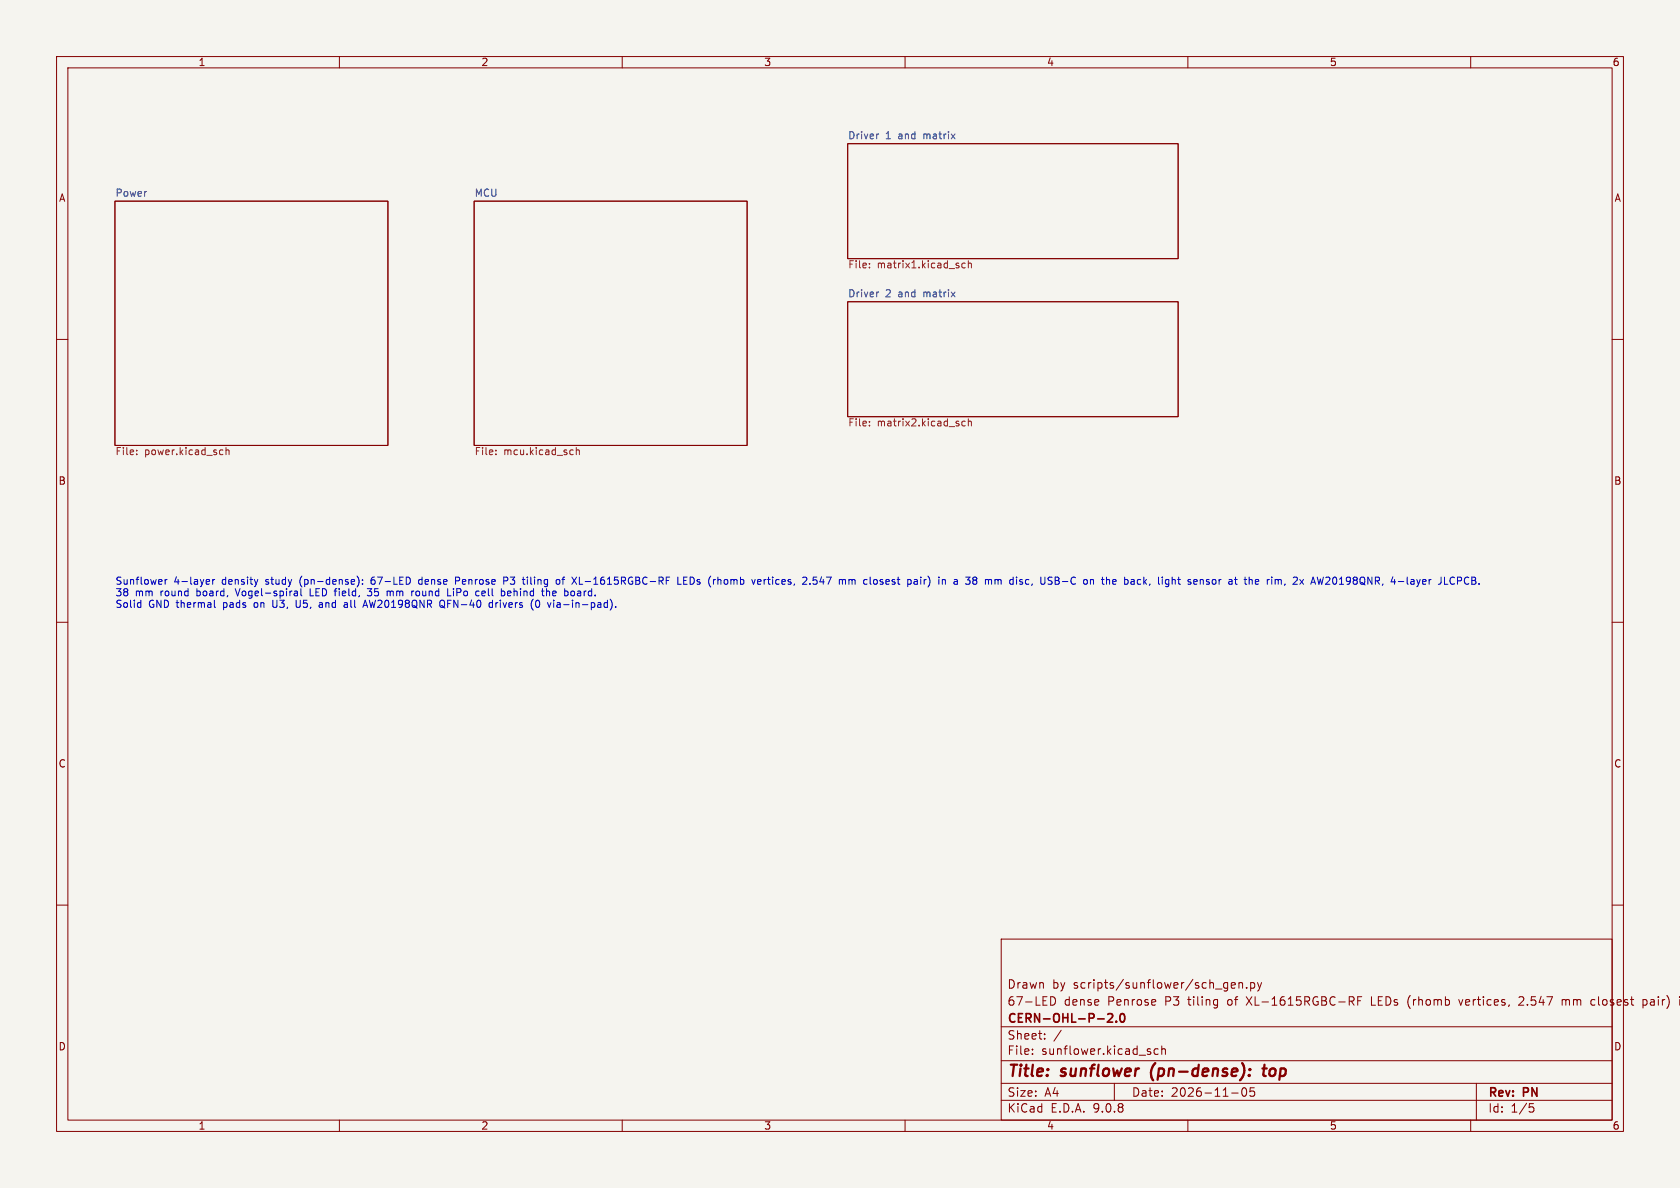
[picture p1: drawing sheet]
<svg xmlns="http://www.w3.org/2000/svg" width="297mm" height="210mm" viewBox="0 0 297 210" stroke-linecap="round" stroke-linejoin="round" font-family="sans-serif">
<path d="M0 0h297v210h-297z" fill="#f5f4ef" stroke="#f5f4ef" stroke-width=".18"/>
<g fill="none" stroke="#840000" stroke-width=".18">
<path d="M10 10h277v190h-277zM12 12h273v186h-273zM60 10v2M110 10v2M160 10v2M210 10v2M260 10v2M20.3 35.6h48.3v43.1h-48.3zM83.8 35.6h48.3v43.1h-48.3zM149.9 25.4h58.4v20.3h-58.4zM149.9 53.3h58.4v20.4h-58.4zM10 60h2"/>
<path d="M285 60h2M10 110h2M285 110h2M10 160h2M177 166h108v32h-108zM185.7 176.2a.76 .76 0 0 1 .9 .7 .76 .76 0 0 1-.9 .8zM204.2 176.8l.1 .3-.7 .1M217.7 174.2l.7-.1-.1-.3-.4-.1-.2 .2v.7h.6M219 173.8l.2-.1 .4 .1 .1 .9M219 173.7v1M220.4 174.6v.1M221.1 173.8l.4-.1 .3 .3v.4l-.1 .2h-.6"/>
<path d="M221.1 173.7v1.5M222.3 173.7l.4 1M222.7 174.7l-.2 .4-.2 .1M223 173.7l-.3 1M238.5 176.2h.6l.3 .3-.2 .4-.7 .1M238.9 177l.5 .7M240 176.9h.5M240.7 176.2h-.7v1.5M242.5 176.2v1.5h.7M249.1 176.3l-.2 .7 .2 1M257.9 176.7l.3 1 .4-1M269.1 176.2l-.6 .1"/>
<path d="M269.3 176.8l-.8 .9h.9M276.2 176.7v1M276.2 176.8l.4-.1 .2 .2M276.8 176.9v.8M276.9 176.8l-.1 .1M281.4 177.6h.6M281.4 176.8h.6M285 160h2M290.5 176.8l.4-.1 .3 .3v.4l-.2 .2h-.5M290.5 176.7v1.5M297 176.2v.1M297 176.7v1"/>
<path d="M60 198v2M110 198v2M160 198v2M177 194.5h108M177 191.5h108M177 187.5h108M177 181.5h108M182.5 186.3v.1M182.5 185.5v.1M184.7 183.6v.1M184.7 182.8v.1M187.6 182.1l-1.3 2"/>
<path d="M197 191.5v3M204.7 185.5l-.4-.1-.3 .3v.4l.2 .2h.5M205.4 185.5l.2-.1 .4 .1v.9M205.4 184.9v1.5M210 198v2M217.7 193.2h1.2M219.7 192.4a.81 .81 0 0 0 .3 1.4l.2-.1 .2-.5-.2-.8M221.7 192.3h-.7v.7l.2-.1h.5l.1 .3-.1 .5-.2 .1-.5-.1M260 198v2M261 191.5v6.5M270.4 195.1h.7M270.5 195.7h.4l.3 .3-.2 .5-.5 .1"/>
</g>
<path d="M203.5 189.3l.1 1.1M220.8 190l.1 .1-.1 .1M220.8 190l-.1 .1 .1 .1M220.8 190v.2M221 189v.2M221 189l.1 .1-.1 .1M221 189l-.1 .1 .1 .1M223.2 188.9h.7M223.6 188.2l-.3 1.7 .1 .2 .4 .1" fill="none" stroke="#840000" stroke-width=".4"/>
<path d="M195.8 179.3l.6-.1 .2 .1 .1 .3-.9 1.1h.9M198.1 179.3l.2-.1a.81 .81 0 0 1 .6 .6 .81 .81 0 0 1-.3 .8l-.1 .1a.81 .81 0 0 1-.4-1.4zM197.3 180.5v.2" fill="none" stroke="#840000" stroke-width=".3"/>
<g fill="none" stroke="#725600" stroke-width=".18">
<path d="M153.7 47.2v.2M153.7 46.6v.1M170.6 46.6l-.3-.1-.3 .3 .2 .5h.4M171.2 46.6l.2-.1 .3 .1v.8M171.2 46.1v1.3M24.2 79.6v.1M39 79.5l.4 .1M40 79.7l.1-.2 .3 .1 .1 .8M40 79.1v1.3M87.7 79.6v.1M101.2 79.5l.1 .1M101.9 79.7l.2-.2 .3 .1v.8"/>
<path d="M101.9 79.1v1.3M153.7 74.5v.1M153.7 75.2v.1M170.6 74.5l-.3-.1-.3 .3 .2 .5h.4M171.2 74v1.3M171.2 74.6l.2-.2 .3 .1v.8M24.2 80.3v.1M39.4 80.3l-.4 .1M87.7 80.3v.1M101.3 80.3l-.1 .1"/>
</g>
<path d="M155.3 23.7l-.2 .1M155.3 51.6l-.2 .1" fill="none" stroke="#006464" stroke-width=".18"/>
<g fill="none" stroke="#0000c2" stroke-width=".18">
<path d="M24.5 106.5l.4 .1M24.9 106.1v1.3M24.9 107.3l-.4 .1M29.2 102.4v.9M29.6 102.4l-.4 .3M36.6 102.4l.4 .1 .1 .2-.7 .2M37 103.2l-.4 .1M37.6 102.4v.9M37.9 106.1v1.1l.2 .2M38 102.4l-.4 .3M41.6 104.1l.4 1.2M45.6 102.4l-.3 .9"/>
<path d="M48.2 106.1v1l.3 .3M52 105.1l.2 .2h.4M52 104.5h.5l.1 .8M52.4 106.1v1l.1 .2 .3 .1M52.6 104.8h-.4l-.2 .2M53.2 104.1v1l.2 .2M54.8 104.1v1.2h.6M56.5 106.6h.4M57 106.8l-.4 .1-.2 .2 .2 .3 .4-.1M60.9 107.3h.5M60.9 106.6h.5v.8M61.4 106.8l-.5 .2"/>
<path d="M63.1 101.8a1.47 1.47 0 0 1 .1 1.9M64.1 103.2v.1M64.1 102.5v.1M64.1 107.4l.5-1.3 .4 1.3M64.3 107h.6M64.9 105.2l.2 .1h.5M64.9 104.1h.8l-.4 .4 .3 .1M65.8 102.1a.99 .99 0 0 0-.1 1.1l.1 .1M65.8 102.5l-.2 .2M68.5 104.5h.3l.2 .2M69 104.7v.6M69.2 104.5l-.2 .2"/>
<path d="M73 104.5h.2M73.8 104.5l-.3 .2v.4l.3 .2M74.5 102.4l-.4 .1-.1 .2 .1 .5 .4 .1M78 107.1l.7 .4M78.4 106.2a.81 .81 0 0 1-.1 1.2l-.4-.1M79.1 105.3h.6M80.2 104.5v.8M81.1 102.1l-.6-.1v1.3M81.1 102.6l-.6 .1M85.6 104.5h-.2l-.2 .2v.6h.4M85.8 104.8l-.6 .1M87.1 106.6l-.4-.1-.2 .3 .1 .5h.5"/>
<path d="M87.1 106.1v1.3M87.7 106.5v.9M87.9 106.5l-.2 .3M89.1 102.7l.6-.1 .1-.2-.1-.3-.6-.1v1.3M89.1 104.5l.1 .2-.1 .6M90.3 104.5h-.4l-.2 .2 .1 .6h.5M90.3 104.8l-.6 .1M93.2 102v.1M93.2 102.4v.9M94.2 107.8l.1 .1M94.8 106.2a.69 .69 0 0 0 .3 1.2l.2-.1 .1-.4-.1-.7M96.6 104.1v1.2"/>
<path d="M96.7 104.5l-.1 .1M97.1 104.5l.1 .8M98.4 102.6l.2-.2 .3 .2 .1 .4-.1 .2-.3 .1-.2-.1zM98.6 106.9l-.2 .2 .2 .3M98.6 106.5l-.1 .1M99.3 102.4h.5M101 104.5h.3l.3 .2-.1 .5-.2 .1h-.3M102.4 102v1.3h.6M108.8 107.3v.1M117.8 102h.6M119.8 102v1.3h.6M120.9 102.6h.4"/>
<path d="M121.5 102h-.6v1.3h.6M126.9 102v1.3M127.1 102.4l-.2 .2M133.9 102.9l.6-.2v-.2l-.4-.1-.2 .2 .1 .6h.5M142.4 102l.2 .3v.3l-.7 .7h.7M143.2 103.2v.1M143.7 103.2l.5 .1M144.4 102h-.6l-.1 .6 .5-.1M150.1 102.6l.3-.2 .2 .2M150.1 102.4v.9M150.6 102.6v.7M150.8 102.4l-.2 .2"/>
<path d="M154.7 102.4l.3 .1 .1 .2-.1 .5-.3 .1M161.8 102.4h.2l.2 .2v.7M162.2 103.2l-.4 .1M162.2 102.7l-.4 .1M162.8 102v.1M162.8 102.4v.9M169.1 102.4l-.4 .1M169.1 102.8h-.3l-.2 .2 .1 .2 .4 .1M170.7 102h.8l-.4 .5M171.2 102.5l.3 .2v.3l-.3 .3M181.5 102.4l.4 .1M181.9 103.2l-.4 .1"/>
<path d="M186.5 102l.7 .1v.3l-.2 .2M186.5 102.6h.5M187 102.6l.3 .3-.1 .3-.7 .1M187.8 102.8h1M194.7 102.4h.5M194.9 102v1.1l.3 .2M195.6 102v1.3M195.8 102.4l-.2 .2M198.8 103.2l.4 .1M198.8 102v1.3M199.2 102.4l-.4 .1M203.3 103.2l-.1 .3"/>
<path d="M208.2 102.4h.5M208.6 103.3h.1M214.4 102.6l.1-.2 .4 .2 .1 .4-.2 .2-.3 .1-.1-.1zM222.5 102.5l-.4-.1-.2 .2 .1 .6h.5M222.5 102.7l-.6 .2M228.8 102l.4 .1 .2 .3-.8 .9h.8M234 102l-.3 1.3-.3-.9M234.4 102.1h.1M235 102.6l-.7 .7h.8M236.8 103.3h.7M251.1 102.4l-.3 .9M251.5 102.9l.6-.2-.1-.2-.3-.1-.2 .2 .1 .6h.4"/>
<path d="M259.7 102.1a.6 .6 0 0 0-.9 .5 .6 .6 0 0 0 .6 .7l.3-.1M260.2 102.6h.4M260.6 102.6l.2 .1M260.8 102.1l-.6-.1v1.3l.6-.1M260.8 102.6h-.2"/>
</g>
<g font-size="2.8" fill="#840000">
<text x="178" y="190.9">Title:</text>
<text x="187.7" y="190.9">sunflower</text>
<text x="204.3" y="190.9">(pn-dense):</text>
<text x="225" y="190.9">top</text>
</g>
<g font-size="2.1" fill="#840000">
<text x="178" y="178">67-LED</text>
<text x="178" y="175">Drawn</text>
<text x="186" y="175">by</text>
<text x="188.1" y="178">dense</text>
<text x="189.8" y="175">scripts/sunflower/sch_gen.py</text>
<text x="195.9" y="178">Penrose</text>
<text x="206.1" y="178">P3</text>
<text x="210.3" y="178">tiling</text>
<text x="217.4" y="178">of</text>
<text x="220.9" y="178">XL-1615RGBC-RF</text>
<text x="243.1" y="178">LEDs</text>
<text x="249.7" y="178">(rhomb</text>
<text x="259" y="178">vertices,</text>
<text x="269.7" y="178">2.547</text>
<text x="277.4" y="178">mm</text>
<text x="282.7" y="178">closest</text>
<text x="292" y="178">pair)</text>
<text x="178" y="184">Sheet:</text>
<text x="178" y="181.2">CERN-OHL-P-2.0</text>
<text x="178" y="186.7">File:</text>
<text x="184.1" y="186.7">sunflower.kicad_sch</text>
<text x="178" y="196.9">KiCad</text>
<text x="178" y="194.1">Size:</text>
<text x="184.7" y="194.1">A4</text>
<text x="185.7" y="196.9">E.D.A.</text>
<text x="193.3" y="196.9">9.0.8</text>
<text x="200" y="194.1">Date:</text>
<text x="207" y="194.1">2026-11-05</text>
<text x="263" y="194.3">Rev:</text>
<text x="263" y="196.9">Id:</text>
<text x="267.1" y="196.9">1/5</text>
<text x="269.4" y="194.3">PN</text>
</g>
<g font-size="1.8" fill="#840000">
<text x="35" y="11.9">1</text>
<text x="85" y="11.9">2</text>
<text x="135" y="11.9">3</text>
<text x="185" y="11.9">4</text>
<text x="235" y="11.9">5</text>
<text x="285" y="11.9">6</text>
<text x="10.3" y="35.9">A</text>
<text x="285.3" y="35.9">A</text>
<text x="10.3" y="85.9">B</text>
<text x="285.3" y="85.9">B</text>
<text x="10.3" y="135.9">C</text>
<text x="285.3" y="135.9">C</text>
<text x="10.3" y="185.9">D</text>
<text x="285.3" y="185.9">D</text>
<text x="35" y="199.9">1</text>
<text x="85" y="199.9">2</text>
<text x="135" y="199.9">3</text>
<text x="185" y="199.9">4</text>
<text x="235" y="199.9">5</text>
<text x="285" y="199.9">6</text>
</g>
<g font-size="1.8" fill="#006464">
<text x="149.9" y="24.7">Driver</text>
<text x="156.5" y="24.7">1</text>
<text x="158.9" y="24.7">and</text>
<text x="163.5" y="24.7">matrix</text>
<text x="20.3" y="34.9">Power</text>
<text x="83.8" y="34.9">MCU</text>
<text x="149.9" y="52.6">Driver</text>
<text x="156.5" y="52.6">2</text>
<text x="158.9" y="52.6">and</text>
<text x="163.5" y="52.6">matrix</text>
</g>
<g font-size="1.8" fill="#725600">
<text x="149.9" y="47.5">File:</text>
<text x="155.1" y="47.5">matrix1.kicad_sch</text>
<text x="149.9" y="75.5">File:</text>
<text x="155.1" y="75.5">matrix2.kicad_sch</text>
<text x="20.3" y="80.5">File:</text>
<text x="25.5" y="80.5">power.kicad_sch</text>
<text x="83.8" y="80.5">File:</text>
<text x="89" y="80.5">mcu.kicad_sch</text>
</g>
<g font-size="1.8" fill="#0000c2">
<text x="20.3" y="103.6">Sunflower</text>
<text x="20.3" y="105.6">38</text>
<text x="20.3" y="107.7">Solid</text>
<text x="23.9" y="105.6">mm</text>
<text x="26.3" y="107.7">GND thermal</text>
<text x="28.5" y="105.6">round</text>
<text x="30.7" y="103.6">4-layer</text>
<text x="35" y="105.6">board,</text>
<text x="39.4" y="103.6">density</text>
<text x="39.7" y="107.7">pads</text>
<text x="42.2" y="105.6">Vogel-spiral</text>
<text x="45.4" y="107.7">on</text>
<text x="47.2" y="103.6">study</text>
<text x="48.9" y="107.7">U3,</text>
<text x="53.2" y="107.7">U5,</text>
<text x="53.4" y="103.6">(pn-dense):</text>
<text x="55.4" y="105.6">LED field,</text>
<text x="57.5" y="107.7">and</text>
<text x="62.1" y="107.7">all</text>
<text x="65.8" y="107.7">AW20198QNR</text>
<text x="66.1" y="105.6">35</text>
<text x="66.3" y="103.6">67-LED</text>
<text x="69.7" y="105.6">mm</text>
<text x="74.2" y="105.6">round</text>
<text x="74.9" y="103.6">dense</text>
<text x="79.4" y="107.7">QFN-40</text>
<text x="80.8" y="105.6">LiPo</text>
<text x="81.6" y="103.6">Penrose</text>
<text x="86" y="105.6">cell</text>
<text x="88.4" y="107.7">drivers</text>
<text x="90.3" y="103.6">P3</text>
<text x="90.7" y="105.6">behind</text>
<text x="93.9" y="103.6">tiling</text>
<text x="95.9" y="107.7">(0</text>
<text x="98.1" y="105.6">the</text>
<text x="99.2" y="107.7">via-in-pad).</text>
<text x="100" y="103.6">of</text>
<text x="102.3" y="105.6">board.</text>
<text x="103" y="103.6">XL-1615RGBC-RF</text>
<text x="121.9" y="103.6">LEDs</text>
<text x="127.5" y="103.6">(rhomb</text>
<text x="135.5" y="103.6">vertices,</text>
<text x="144.6" y="103.6">2.547</text>
<text x="151.2" y="103.6">mm</text>
<text x="155.8" y="103.6">closest</text>
<text x="163.7" y="103.6">pair)</text>
<text x="169.4" y="103.6">in</text>
<text x="172.4" y="103.6">a</text>
<text x="174.7" y="103.6">38</text>
<text x="178.3" y="103.6">mm</text>
<text x="182.8" y="103.6">disc,</text>
<text x="188.5" y="103.6">USB-C</text>
<text x="196.3" y="103.6">on</text>
<text x="199.8" y="103.6">the</text>
<text x="203.9" y="103.6">back,</text>
<text x="210.1" y="103.6">light</text>
<text x="215.6" y="103.6">sensor</text>
<text x="223" y="103.6">at</text>
<text x="226" y="103.6">the</text>
<text x="230.1" y="103.6">rim,</text>
<text x="235" y="103.6">2x</text>
<text x="238.4" y="103.6">AW20198QNR,</text>
<text x="252.7" y="103.6">4-layer</text>
<text x="261.3" y="103.6">JLCPCB.</text>
</g>
</svg>
